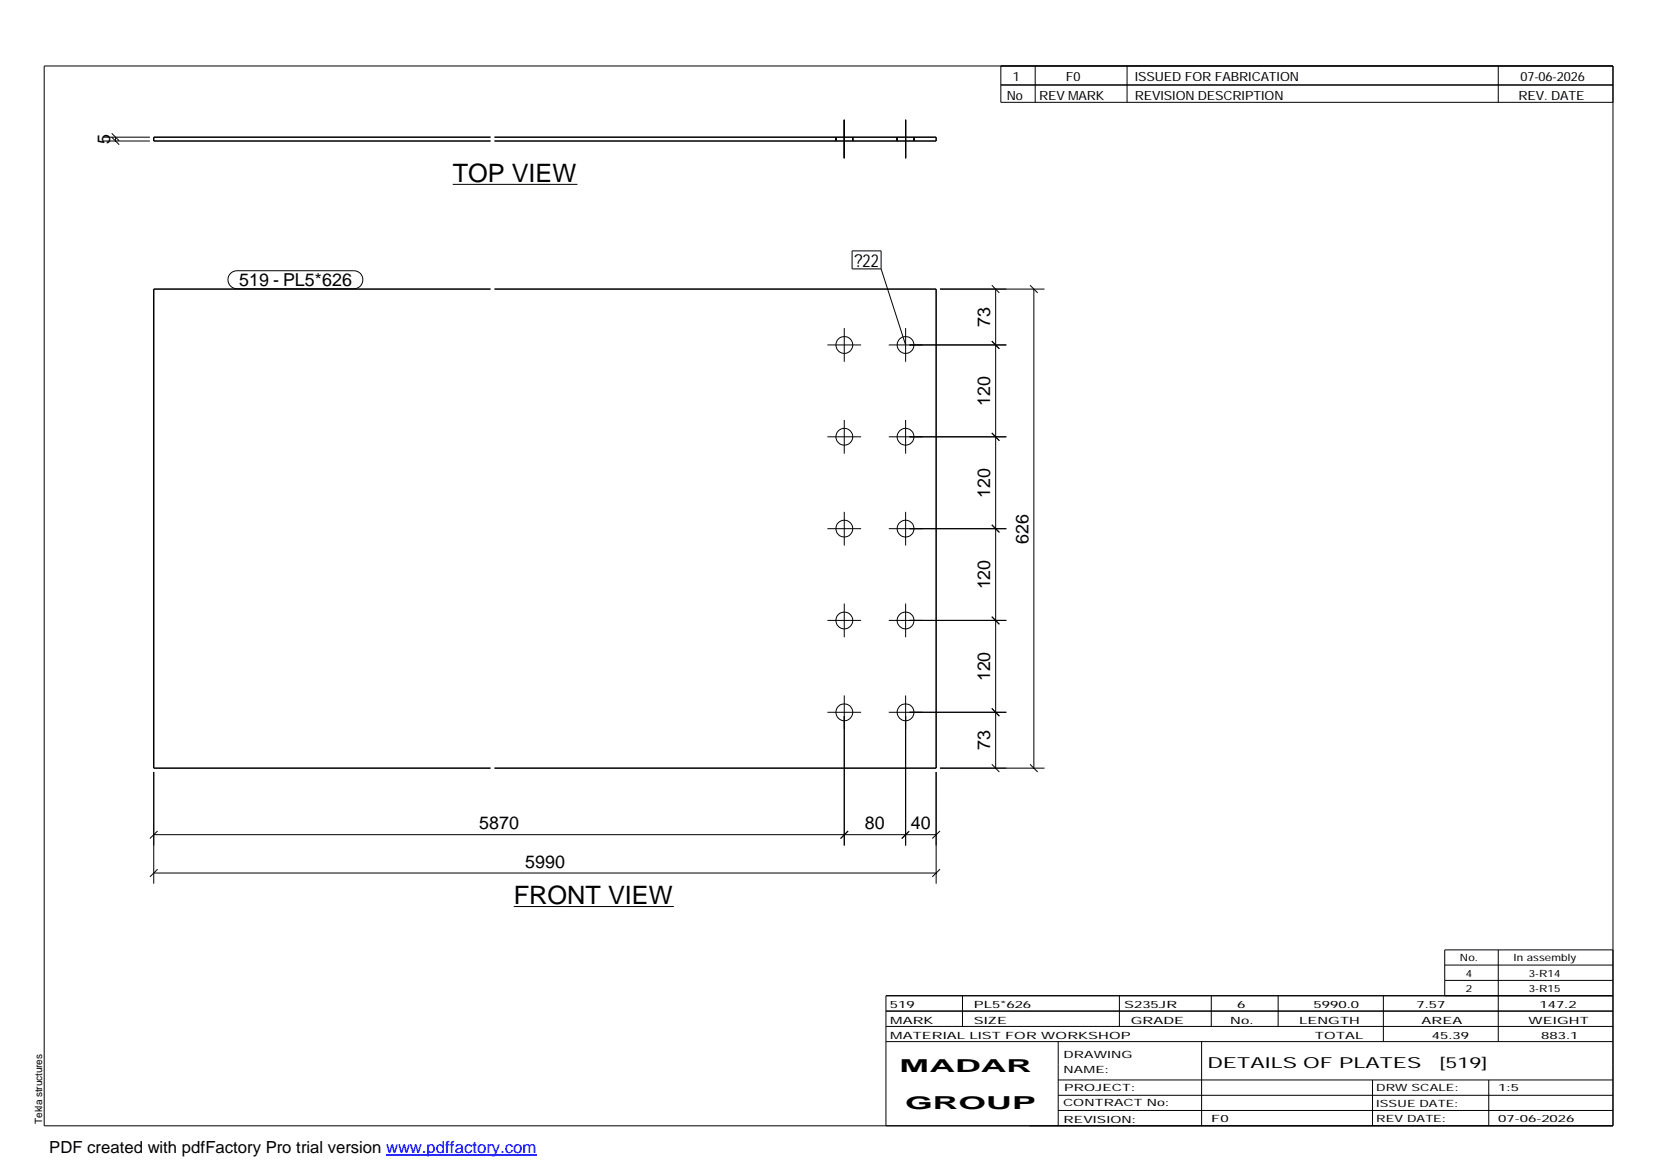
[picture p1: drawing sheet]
<svg xmlns="http://www.w3.org/2000/svg" width="420mm" height="297mm" viewBox="0 0 420 297" stroke-linecap="round" stroke-linejoin="round" font-family="sans-serif">
<g fill="none" stroke="#000" stroke-width=".25">
<path d="M11.2 16.7h398.3v269.1h-398.3zM254.1 16.7v9.3h155.4M262.8 16.7v9.3M286.1 16.7v9.3M380.4 16.7v9.3M26.2 35.8h11.9M26.2 34.8h11.9M28.4 34.8l1.9 1.9M28.4 33.9l1.9 1.9M29.3 34.8v1M212.2 34.8v1M214.3 30.4v9.8"/>
<path d="M216.5 34.8v1M227.8 34.8v1M229.9 30.4v9.8M232 34.8v1M254.1 21.6h155.4M114.9 46.8h31.7M58.5 69.4l.8-.5 .9-.2h29.6a2.29 2.29 0 0 1 2.3 2.3 2.29 2.29 0 0 1-2.3 2.3h-29.6a2.28 2.28 0 0 1-2.1-1.4 2.28 2.28 0 0 1 .4-2.5zM216.3 63.7h7.4v4.6h-7.4zM223.7 68.3l6.2 19.3M238.6 73.4h26.6M251.8 72.4l1.9 2M252.8 73.4v121.6"/>
<path d="M261.5 72.4l1.9 2M262.5 73.4v121.6M210.1 87.6h8.5M214.3 83.3v8.5M225.6 87.6h29.9M229.9 83.3v8.5M251.8 86.6l1.9 1.9M210.1 110.9h8.5M214.3 106.6v8.6M225.6 110.9h29.9M229.9 106.6v8.6M251.8 109.9l1.9 2"/>
<path d="M210.1 134.2h8.5M214.3 129.9v8.6M225.6 134.2h29.9M229.9 129.9v8.6M251.8 133.3l1.9 1.9M210.1 157.5h8.5M214.3 153.2v8.6M225.6 157.5h29.9M229.9 153.2v8.6M251.8 156.6l1.9 1.9M214.3 176.6v38.1M229.9 176.6v38.1"/>
<path d="M251.8 179.9l1.9 1.9M39 196v28.4M210.1 180.8h8.5M225.6 180.8h29.9M237.7 196v28.4M238.6 195h26.6M251.8 194l1.9 2M261.5 194l1.9 2M39 211.9h198.7M40 211l-1.9 1.9M215.3 211l-1.9 1.9M230.8 211l-1.9 1.9"/>
<path d="M238.6 211l-1.9 1.9M39 221.6h198.7M40 220.7l-1.9 1.9M130.4 230.2h40.7M238.6 220.7l-1.9 1.9M224.9 256.7h184.6M244.3 252.8v7.8M284.2 252.8v7.8M307.5 252.8v7.8M324.5 252.8v7.8M351.2 252.8v11.6M366.8 245h42.7"/>
<path d="M366.8 248.9h42.7M380.4 241.2v23.2M409.5 241.2h-42.7v11.6M409.5 252.8h-184.6v33M224.9 264.4h184.6M224.9 260.6h184.6M268.6 264.4v21.4M268.6 274.2h140.9M268.6 278.1h140.9M305.1 264.4v21.4M348.4 274.2v11.6M378 274.2v11.6"/>
<path d="M268.6 281.9h140.9"/>
<circle cx="214.3" cy="87.6" r="2.15"/>
<circle cx="229.9" cy="87.6" r="2.13"/>
<circle cx="214.4" cy="110.9" r="2.14"/>
<circle cx="229.9" cy="110.9" r="2.13"/>
<circle cx="214.3" cy="134.2" r="2.15"/>
<circle cx="229.9" cy="134.2" r="2.13"/>
<circle cx="214.3" cy="157.5" r="2.15"/>
<circle cx="229.9" cy="157.5" r="2.13"/>
<circle cx="214.3" cy="180.8" r="2.15"/>
<circle cx="229.9" cy="180.9" r="2.13"/>
</g>
<path d="M124.5 34.8h-85.5v1h85.5M125.5 34.8h112.2v1h-112.2M124.5 73.4h-85.5v121.6h85.5M125.5 73.4h112.2v121.6h-112.2" fill="none" stroke="#000" stroke-width=".38"/>
<path d="M98 293.3h38.2" fill="none" stroke="#00f" stroke-width=".3"/>
<g font-size="6.4">
<text x="114.9" y="46.1">TOP VIEW</text>
<text x="130.4" y="229.4">FRONT VIEW</text>
</g>
<g font-size="4.5">
<text x="27.9" y="36.6" transform="rotate(-90 27.9 36.6)">5</text>
<text x="216.9" y="67.7">?22</text>
<text x="60.7" y="72.7">519 - PL5*626</text>
<text x="251.4" y="83" transform="rotate(-90 251.4 83)">73</text>
<text x="251.4" y="103" transform="rotate(-90 251.4 103)">120</text>
<text x="251.4" y="126.4" transform="rotate(-90 251.4 126.4)">120</text>
<text x="261.1" y="138" transform="rotate(-90 261.1 138)">626</text>
<text x="251.4" y="149.6" transform="rotate(-90 251.4 149.6)">120</text>
<text x="251.4" y="173" transform="rotate(-90 251.4 173)">120</text>
<text x="251.4" y="190.4" transform="rotate(-90 251.4 190.4)">73</text>
<text x="121.7" y="210.5">5870</text>
<text x="219.6" y="210.5">80</text>
<text x="231.3" y="210.5">40</text>
<text x="133.3" y="220.2">5990</text>
<text x="228.4" y="272.3">MADAR</text>
<text x="229.8" y="281.6">GROUP</text>
</g>
<text font-size="4.2" x="12.5" y="292.7">PDF created with pdfFactory Pro trial version www.pdffactory.com</text>
<g font-size="3.9">
<text x="306.5" y="271.3">DETAILS OF PLATES</text>
<text x="365.4" y="271.3">[519]</text>
</g>
<g font-size="3.2">
<text x="257.1" y="20.5">1</text>
<text x="270.6" y="20.5">F0</text>
<text x="288.1" y="20.5">ISSUED FOR FABRICATION</text>
<text x="386" y="20.5">07-06-2026</text>
<text x="255.6" y="25.5">No</text>
<text x="263.8" y="25.5">REV MARK</text>
<text x="288.1" y="25.5">REVISION DESCRIPTION</text>
<text x="385.5" y="25.5">REV. DATE</text>
</g>
<g font-size="2.5">
<text x="370.6" y="244.1">No.</text>
<text x="384.3" y="244.1">In assembly</text>
<text x="372.1" y="247.9">4</text>
<text x="372.1" y="251.8">2</text>
<text x="388.1" y="247.9">3-R14</text>
<text x="388.1" y="251.8">3-R15</text>
<text x="225.9" y="255.9">519</text>
<text x="247.3" y="255.9">PL5*626</text>
<text x="285.4" y="255.9">S235JR</text>
<text x="314.1" y="255.9">6</text>
<text x="333.5" y="255.9">5990.0</text>
<text x="359.6" y="255.9">7.57</text>
<text x="390.8" y="255.9">147.2</text>
<text x="226" y="263.7">MATERIAL LIST FOR WORKSHOP</text>
<text x="226" y="259.9">MARK</text>
<text x="247.2" y="259.9">SIZE</text>
<text x="287.1" y="259.9">GRADE</text>
<text x="312.3" y="259.9">No.</text>
<text x="329.8" y="259.9">LENGTH</text>
<text x="333.8" y="263.7">TOTAL</text>
<text x="360.9" y="259.9">AREA</text>
<text x="363.5" y="263.7">45.39</text>
<text x="388.1" y="259.9">WEIGHT</text>
<text x="391.3" y="263.7">883.1</text>
<text x="270" y="268.5">DRAWING</text>
<text x="270" y="272.5">NAME:</text>
<text x="269.9" y="280.9">CONTRACT No:</text>
<text x="270.2" y="277">PROJECT:</text>
<text x="349.4" y="277.1">DRW SCALE:</text>
<text x="349.4" y="281">ISSUE DATE:</text>
<text x="380.4" y="277.1">1:5</text>
<text x="10.7" y="285.4" transform="rotate(-90 10.7 285.4)">Tekla structures</text>
<text x="270" y="285">REVISION:</text>
<text x="307.5" y="284.8">F0</text>
<text x="349.4" y="284.8">REV DATE:</text>
<text x="380.4" y="284.8">07-06-2026</text>
</g>
</svg>
